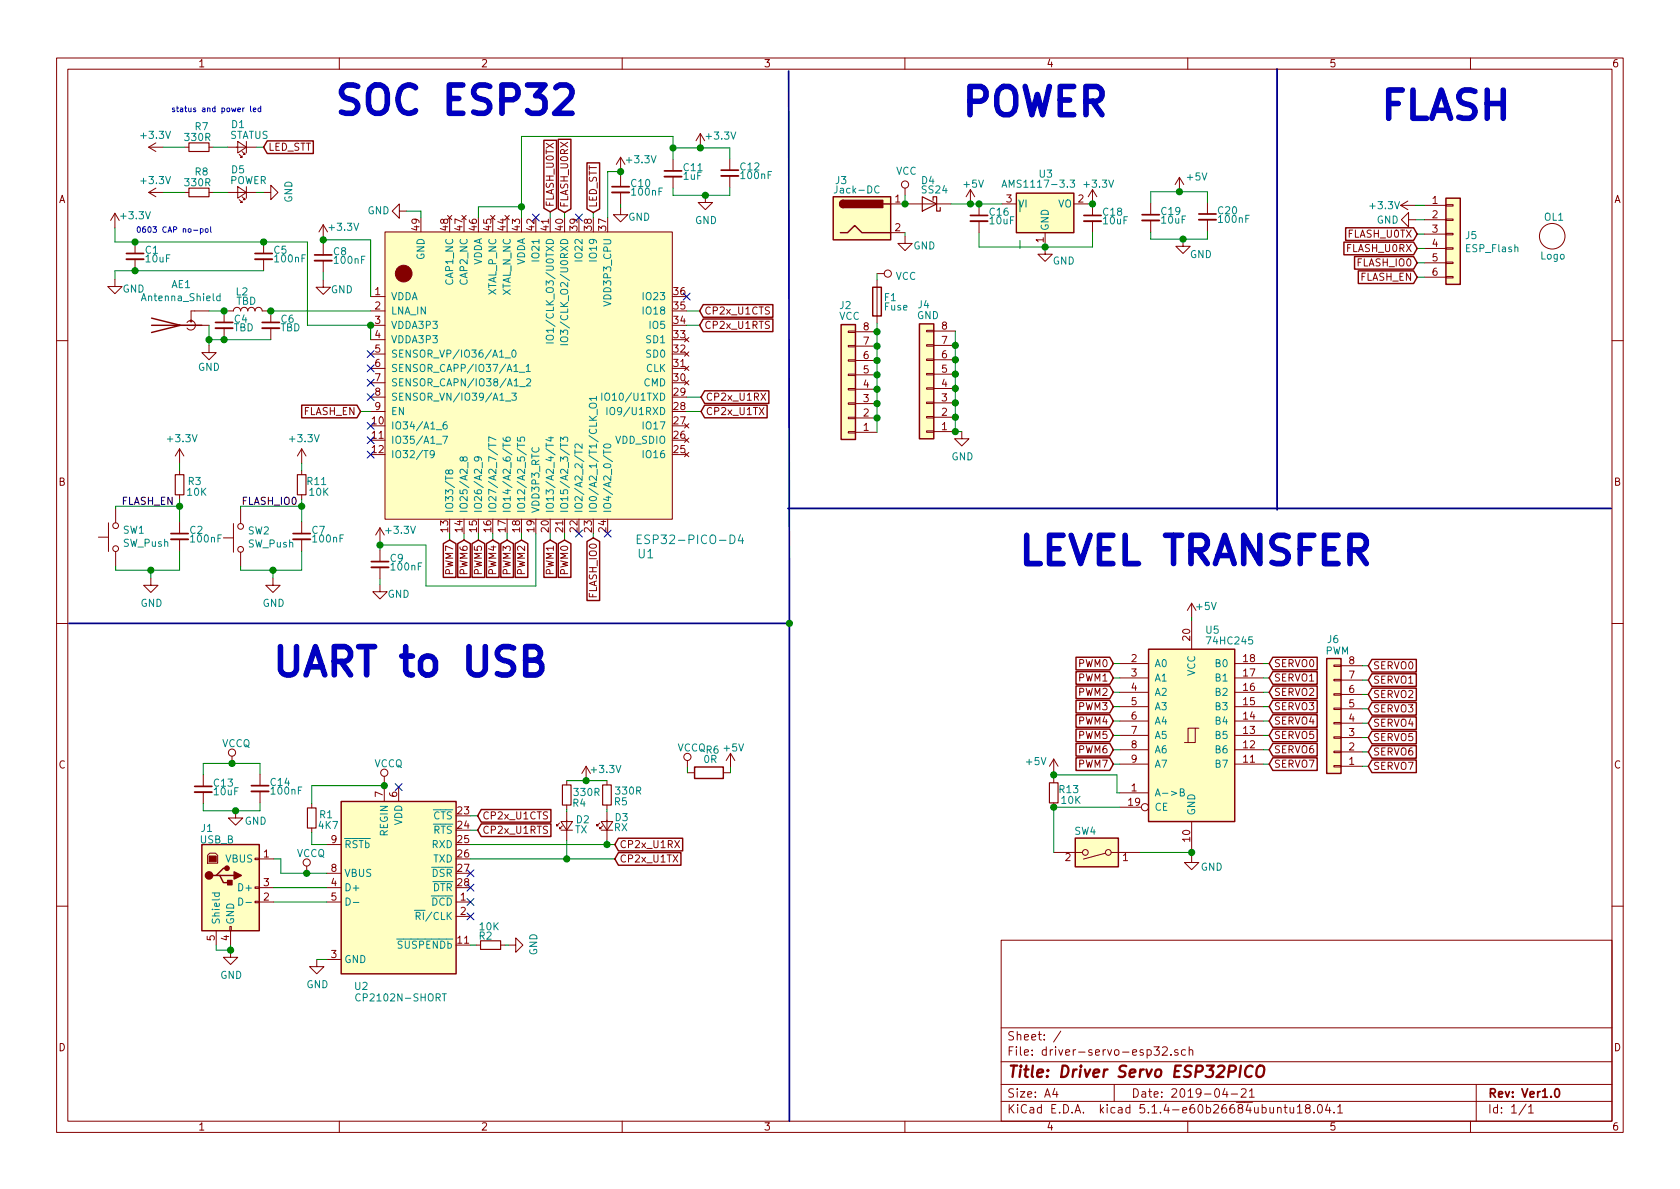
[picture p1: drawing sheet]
EESchema Schematic File Version 4
LIBS:driver-servo-esp32-cache
EELAYER 30 0
EELAYER END
$Descr A4 11693 8268
encoding utf-8
Sheet 1 1
Title "Driver Servo ESP32PICO"
Date "2019-04-21"
Rev "Ver1.0"
Comp ""
Comment1 ""
Comment2 ""
Comment3 ""
Comment4 ""
$EndDescr
Text Notes 9445 850  0    197  ~ 39
 FLASH
Text Notes 2315 815  0    197  ~ 39
SOC ESP32
$Comp
L power:GND #PWR0113
U 1 1
P 2830 1460
F 0 "#PWR0113" H 2830 1210 50  0001 C CNN
F 1 "GND" V 2825 1265 50  0000 C CNN
F 2 "" H 2830 1460 50  0001 C CNN
F 3 "" H 2830 1460 50  0001 C CNN
	1    2830 1460
	0    1    1    0   
$EndComp
$Comp
L power:GND #PWR0115
U 1 1
P 1455 2395
F 0 "#PWR0115" H 1455 2145 50  0001 C CNN
F 1 "GND" H 1455 2245 50  0000 C CNN
F 2 "" H 1455 2395 50  0001 C CNN
F 3 "" H 1455 2395 50  0001 C CNN
	1    1455 2395
	1    0    0    -1  
$EndComp
Text GLabel 3830 1465 1    50   Input ~ 0
FLASH_U0TX
Wire Wire Line
	3830 1465 3830 1505
Text GLabel 3930 1470 1    50   Input ~ 0
FLASH_U0RX
Text GLabel 4130 3735 3    50   Input ~ 0
FLASH_IO0
Wire Wire Line
	4780 2755 4880 2755
Wire Wire Line
	4780 2855 4880 2855
Wire Wire Line
	2580 2855 2510 2855
Wire Wire Line
	4130 3705 4130 3735
Text GLabel 2510 2855 0    50   Input ~ 0
FLASH_EN
Wire Wire Line
	2100 3465 2100 3515
Connection ~ 2100 3515
Wire Wire Line
	2100 3515 2100 3625
$Comp
L power:GND #PWR09
U 1 1
P 1900 4015
F 0 "#PWR09" H 1900 3765 50  0001 C CNN
F 1 "GND" H 1905 3842 50  0000 C CNN
F 2 "" H 1900 4015 50  0001 C CNN
F 3 "" H 1900 4015 50  0001 C CNN
	1    1900 4015
	1    0    0    -1  
$EndComp
Wire Wire Line
	1675 3960 1900 3960
Wire Wire Line
	1900 3960 2100 3960
Wire Wire Line
	2100 3960 2100 3825
Connection ~ 1900 3960
Wire Wire Line
	1900 3960 1900 4015
$Comp
L power:+3.3V #PWR011
U 1 1
P 2100 3215
F 0 "#PWR011" H 2100 3065 50  0001 C CNN
F 1 "+3.3V" H 2115 3388 50  0000 C CNN
F 2 "" H 2100 3215 50  0001 C CNN
F 3 "" H 2100 3215 50  0001 C CNN
	1    2100 3215
	1    0    0    -1  
$EndComp
Wire Wire Line
	2100 3265 2100 3215
Text Label 1680 3515 0    50   ~ 0
FLASH_IO0
$Comp
L power:+3.3V #PWR020
U 1 1
P 4320 1185
F 0 "#PWR020" H 4320 1035 50  0001 C CNN
F 1 "+3.3V" H 4460 1270 50  0000 C CNN
F 2 "" H 4320 1185 50  0001 C CNN
F 3 "" H 4320 1185 50  0001 C CNN
	1    4320 1185
	1    0    0    -1  
$EndComp
$Comp
L power:GND #PWR021
U 1 1
P 4320 1435
F 0 "#PWR021" H 4320 1185 50  0001 C CNN
F 1 "GND" H 4450 1370 50  0000 C CNN
F 2 "" H 4320 1435 50  0001 C CNN
F 3 "" H 4320 1435 50  0001 C CNN
	1    4320 1435
	1    0    0    -1  
$EndComp
Wire Wire Line
	4230 1185 4320 1185
Wire Wire Line
	4320 1185 4320 1210
Wire Wire Line
	4320 1410 4320 1435
Connection ~ 4320 1185
$Comp
L power:+3.3V #PWR022
U 1 1
P 2645 3765
F 0 "#PWR022" H 2645 3615 50  0001 C CNN
F 1 "+3.3V" H 2785 3850 50  0000 C CNN
F 2 "" H 2645 3765 50  0001 C CNN
F 3 "" H 2645 3765 50  0001 C CNN
	1    2645 3765
	1    0    0    -1  
$EndComp
$Comp
L power:GND #PWR023
U 1 1
P 2645 4060
F 0 "#PWR023" H 2645 3810 50  0001 C CNN
F 1 "GND" H 2775 3995 50  0000 C CNN
F 2 "" H 2645 4060 50  0001 C CNN
F 3 "" H 2645 4060 50  0001 C CNN
	1    2645 4060
	1    0    0    -1  
$EndComp
Wire Wire Line
	2930 1460 2830 1460
Wire Wire Line
	2930 1460 2930 1505
Wire Wire Line
	3330 1505 3330 1430
Wire Wire Line
	3330 1430 3630 1430
Wire Wire Line
	3630 1430 3630 1505
Connection ~ 3630 1430
Wire Wire Line
	4685 1300 4685 1350
Wire Wire Line
	4685 1350 4910 1350
Wire Wire Line
	5080 1350 5080 1295
$Comp
L power:GND #PWR025
U 1 1
P 4910 1350
F 0 "#PWR025" H 4910 1100 50  0001 C CNN
F 1 "GND" H 4915 1177 50  0000 C CNN
F 2 "" H 4910 1350 50  0001 C CNN
F 3 "" H 4910 1350 50  0001 C CNN
	1    4910 1350
	1    0    0    -1  
$EndComp
Connection ~ 4910 1350
Wire Wire Line
	4910 1350 5080 1350
$Comp
L power:+3.3V #PWR024
U 1 1
P 4875 1020
F 0 "#PWR024" H 4875 870 50  0001 C CNN
F 1 "+3.3V" H 5015 1105 50  0000 C CNN
F 2 "" H 4875 1020 50  0001 C CNN
F 3 "" H 4875 1020 50  0001 C CNN
	1    4875 1020
	1    0    0    -1  
$EndComp
Wire Wire Line
	4875 1020 5080 1020
Wire Wire Line
	3630 940  4685 940 
$Comp
L power:+3.3V #PWR012
U 1 1
P 2250 1655
F 0 "#PWR012" H 2250 1505 50  0001 C CNN
F 1 "+3.3V" H 2390 1740 50  0000 C CNN
F 2 "" H 2250 1655 50  0001 C CNN
F 3 "" H 2250 1655 50  0001 C CNN
	1    2250 1655
	1    0    0    -1  
$EndComp
$Comp
L power:GND #PWR013
U 1 1
P 2250 1940
F 0 "#PWR013" H 2250 1690 50  0001 C CNN
F 1 "GND" H 2380 1875 50  0000 C CNN
F 2 "" H 2250 1940 50  0001 C CNN
F 3 "" H 2250 1940 50  0001 C CNN
	1    2250 1940
	1    0    0    -1  
$EndComp
Wire Wire Line
	2250 1885 2250 1940
Wire Wire Line
	2250 1660 2580 1660
Wire Wire Line
	2250 1660 2250 1685
$Comp
L power:+3.3V #PWR01
U 1 1
P 800 1575
F 0 "#PWR01" H 800 1425 50  0001 C CNN
F 1 "+3.3V" H 940 1660 50  0000 C CNN
F 2 "" H 800 1575 50  0001 C CNN
F 3 "" H 800 1575 50  0001 C CNN
	1    800  1575
	1    0    0    -1  
$EndComp
Wire Wire Line
	800  1675 800  1575
$Comp
L power:GND #PWR02
U 1 1
P 800 1935
F 0 "#PWR02" H 800 1685 50  0001 C CNN
F 1 "GND" H 930 1870 50  0000 C CNN
F 2 "" H 800 1935 50  0001 C CNN
F 3 "" H 800 1935 50  0001 C CNN
	1    800  1935
	1    0    0    -1  
$EndComp
Wire Wire Line
	800  1935 800  1875
Wire Wire Line
	2140 2255 2140 1675
Wire Wire Line
	1455 2255 1455 2355
$Comp
L Device:L L2
U 1 1
P 1725 2155
F 0 "L2" V 1855 2195 50  0000 C CNN
F 1 "TBD" V 1790 2165 50  0000 C CNN
F 2 "Inductor_SMD:L_0603_1608Metric_Pad1.05x0.95mm_HandSolder" H 1725 2155 50  0001 C CNN
F 3 "~" H 1725 2155 50  0001 C CNN
	1    1725 2155
	0    -1   -1   0   
$EndComp
Connection ~ 1455 2355
Wire Wire Line
	1455 2355 1455 2395
Wire Wire Line
	2250 1660 2250 1655
Connection ~ 2250 1660
Wire Wire Line
	1675 3960 1675 3935
Wire Wire Line
	1250 3465 1250 3515
Connection ~ 1250 3515
Wire Wire Line
	1250 3515 1250 3625
$Comp
L power:GND #PWR05
U 1 1
P 1050 4015
F 0 "#PWR05" H 1050 3765 50  0001 C CNN
F 1 "GND" H 1055 3842 50  0000 C CNN
F 2 "" H 1050 4015 50  0001 C CNN
F 3 "" H 1050 4015 50  0001 C CNN
	1    1050 4015
	1    0    0    -1  
$EndComp
Wire Wire Line
	805  3960 1050 3960
Wire Wire Line
	1050 3960 1250 3960
Wire Wire Line
	1250 3960 1250 3825
Connection ~ 1050 3960
Wire Wire Line
	1050 3960 1050 4015
$Comp
L power:+3.3V #PWR06
U 1 1
P 1250 3215
F 0 "#PWR06" H 1250 3065 50  0001 C CNN
F 1 "+3.3V" H 1265 3388 50  0000 C CNN
F 2 "" H 1250 3215 50  0001 C CNN
F 3 "" H 1250 3215 50  0001 C CNN
	1    1250 3215
	1    0    0    -1  
$EndComp
Wire Wire Line
	1250 3265 1250 3215
Text Label 845  3515 0    50   ~ 0
FLASH_EN
Wire Wire Line
	805  3960 805  3930
Text GLabel 1835 1015 2    50   Input ~ 0
LED_STT
Wire Bus Line
	5495 4330 5495 7795
Text Notes 1190 780  0    39   ~ 0
status and power led
Text Notes 945  1620 0    39   ~ 0
0603 CAP no-pol\n
Wire Wire Line
	3930 1470 3930 1505
Wire Bus Line
	480  4330 5495 4330
Connection ~ 5495 4330
Wire Bus Line
	5485 3530 11215 3530
$Comp
L Device:R_Small R11
U 1 1
P 2100 3365
F 0 "R11" H 2205 3390 50  0000 C CNN
F 1 "10K" H 2220 3315 50  0000 C CNN
F 2 "Resistor_SMD:R_0603_1608Metric_Pad1.05x0.95mm_HandSolder" H 2100 3365 50  0001 C CNN
F 3 "10K 100mW 0603" H 2100 3365 50  0001 C CNN
F 4 "KTR03EZPF1002" H 2100 3365 50  0001 C CNN "manf#"
	1    2100 3365
	1    0    0    -1  
$EndComp
$Comp
L Device:R_Small R3
U 1 1
P 1250 3365
F 0 "R3" H 1355 3390 50  0000 C CNN
F 1 "10K" H 1370 3315 50  0000 C CNN
F 2 "Resistor_SMD:R_0603_1608Metric_Pad1.05x0.95mm_HandSolder" H 1250 3365 50  0001 C CNN
F 3 "10K 100mW 0603" H 1250 3365 50  0001 C CNN
F 4 "KTR03EZPF1002" H 1250 3365 50  0001 C CNN "manf#"
	1    1250 3365
	1    0    0    -1  
$EndComp
$Comp
L Device:LED_Small D5
U 1 1
P 1685 1330
F 0 "D5" H 1765 1175 50  0000 R CNN
F 1 "POWER" H 1770 1250 50  0000 R CNN
F 2 "LED_SMD:LED_0603_1608Metric_Pad1.05x0.95mm_HandSolder" V 1685 1330 50  0001 C CNN
F 3 "LED RED 10mA 2V 0603" V 1685 1330 50  0001 C CNN
F 4 "VAOL-S6RP4" H 1685 1330 50  0001 C CNN "manf#"
	1    1685 1330
	-1   0    0    1   
$EndComp
Wire Wire Line
	1485 1330 1585 1330
Wire Wire Line
	1785 1330 1835 1330
$Comp
L power:+3.3V #PWR08
U 1 1
P 1135 1330
F 0 "#PWR08" H 1135 1180 50  0001 C CNN
F 1 "+3.3V" V 1215 1385 50  0000 C CNN
F 2 "" H 1135 1330 50  0001 C CNN
F 3 "" H 1135 1330 50  0001 C CNN
	1    1135 1330
	0    -1   -1   0   
$EndComp
Wire Wire Line
	1135 1330 1285 1330
$Comp
L Device:R_Small R8
U 1 1
P 1385 1330
F 0 "R8" V 1525 1260 50  0000 L CNN
F 1 "330R" V 1450 1240 50  0000 L CNN
F 2 "Resistor_SMD:R_0603_1608Metric_Pad1.05x0.95mm_HandSolder" H 1385 1330 50  0001 C CNN
F 3 "330R1/10W 0603" H 1385 1330 50  0001 C CNN
F 4 "CRCW0603330RJNEAC" V 1385 1330 50  0001 C CNN "manf#"
	1    1385 1330
	0    -1   -1   0   
$EndComp
$Comp
L power:GND #PWR031
U 1 1
P 1835 1330
F 0 "#PWR031" H 1835 1080 50  0001 C CNN
F 1 "GND" H 1840 1157 50  0000 C CNN
F 2 "" H 1835 1330 50  0001 C CNN
F 3 "" H 1835 1330 50  0001 C CNN
	1    1835 1330
	0    -1   -1   0   
$EndComp
$Comp
L Device:LED_Small D1
U 1 1
P 1685 1015
F 0 "D1" H 1765 860 50  0000 R CNN
F 1 "STATUS" H 1770 935 50  0000 R CNN
F 2 "LED_SMD:LED_0603_1608Metric_Pad1.05x0.95mm_HandSolder" V 1685 1015 50  0001 C CNN
F 3 "LED RED 10mA 2V 0603" V 1685 1015 50  0001 C CNN
F 4 "VAOL-S6RP4" H 1685 1015 50  0001 C CNN "manf#"
	1    1685 1015
	-1   0    0    1   
$EndComp
Wire Wire Line
	1485 1015 1585 1015
Wire Wire Line
	1785 1015 1835 1015
Wire Wire Line
	1135 1015 1285 1015
$Comp
L Device:R_Small R7
U 1 1
P 1385 1015
F 0 "R7" V 1525 945 50  0000 L CNN
F 1 "330R" V 1450 925 50  0000 L CNN
F 2 "Resistor_SMD:R_0603_1608Metric_Pad1.05x0.95mm_HandSolder" H 1385 1015 50  0001 C CNN
F 3 "330R1/10W 0603" H 1385 1015 50  0001 C CNN
F 4 "CRCW0603330RJNEAC" V 1385 1015 50  0001 C CNN "manf#"
	1    1385 1015
	0    -1   -1   0   
$EndComp
Wire Wire Line
	4875 1020 4685 1020
Wire Wire Line
	4685 940  4685 1020
Connection ~ 4875 1020
Connection ~ 4685 1020
Wire Wire Line
	4685 1020 4685 1100
Wire Wire Line
	805  3515 1250 3515
Wire Wire Line
	1675 3515 2100 3515
$Comp
L power:+3.3V #PWR0102
U 1 1
P 1135 1015
F 0 "#PWR0102" H 1135 865 50  0001 C CNN
F 1 "+3.3V" V 1215 1070 50  0000 C CNN
F 2 "" H 1135 1015 50  0001 C CNN
F 3 "" H 1135 1015 50  0001 C CNN
	1    1135 1015
	0    -1   -1   0   
$EndComp
NoConn ~ 2580 2955
NoConn ~ 2580 3055
NoConn ~ 2580 3155
NoConn ~ 3730 1505
NoConn ~ 4030 1505
Text GLabel 4130 1470 1    50   Input ~ 0
LED_STT
Wire Wire Line
	2645 4060 2645 4020
Wire Wire Line
	4230 1185 4230 1505
Wire Wire Line
	3630 940  3630 1430
Wire Wire Line
	2645 3820 2645 3785
Wire Wire Line
	2965 3785 2645 3785
Connection ~ 2645 3785
Wire Wire Line
	2645 3785 2645 3765
Wire Wire Line
	4780 2155 4870 2155
Wire Wire Line
	4780 2255 4870 2255
Wire Wire Line
	2580 2355 2580 2255
Wire Wire Line
	2585 2255 2580 2255
Connection ~ 2580 2255
Wire Wire Line
	2580 2255 2140 2255
Wire Wire Line
	2580 1660 2580 2055
Wire Wire Line
	800  1875 940  1875
Wire Wire Line
	4130 1505 4130 1470
NoConn ~ 2580 2655
Wire Wire Line
	1455 2155 1560 2155
Wire Wire Line
	1455 2355 1560 2355
Wire Wire Line
	800  1675 940  1675
Wire Bus Line
	5495 4330 5490 485 
Text Notes 7075 3950 0    197  ~ 39
LEVEL TRANSFER
$Comp
L Device:C_Small C11
U 1 1
P 4685 1200
F 0 "C11" H 4750 1245 50  0000 L CNN
F 1 "1uF" H 4750 1185 50  0000 L CNN
F 2 "Capacitor_SMD:C_0603_1608Metric_Pad1.05x0.95mm_HandSolder" H 4685 1200 50  0001 C CNN
F 3 "~" H 4685 1200 50  0001 C CNN
	1    4685 1200
	1    0    0    -1  
$EndComp
Wire Wire Line
	5080 1020 5080 1095
Wire Wire Line
	1875 2155 1885 2155
$Comp
L Device:C_Small C12
U 1 1
P 5080 1195
F 0 "C12" H 5145 1240 50  0000 L CNN
F 1 "100nF" H 5145 1180 50  0000 L CNN
F 2 "Capacitor_SMD:C_0603_1608Metric_Pad1.05x0.95mm_HandSolder" H 5080 1195 50  0001 C CNN
F 3 "~" H 5080 1195 50  0001 C CNN
	1    5080 1195
	1    0    0    -1  
$EndComp
$Comp
L Device:C_Small C9
U 1 1
P 2645 3920
F 0 "C9" H 2710 3965 50  0000 L CNN
F 1 "100nF" H 2710 3905 50  0000 L CNN
F 2 "Capacitor_SMD:C_0603_1608Metric_Pad1.05x0.95mm_HandSolder" H 2645 3920 50  0001 C CNN
F 3 "~" H 2645 3920 50  0001 C CNN
	1    2645 3920
	1    0    0    -1  
$EndComp
$Comp
L Device:C_Small C10
U 1 1
P 4320 1310
F 0 "C10" H 4385 1355 50  0000 L CNN
F 1 "100nF" H 4385 1295 50  0000 L CNN
F 2 "Capacitor_SMD:C_0603_1608Metric_Pad1.05x0.95mm_HandSolder" H 4320 1310 50  0001 C CNN
F 3 "~" H 4320 1310 50  0001 C CNN
	1    4320 1310
	1    0    0    -1  
$EndComp
$Comp
L Device:C_Small C1
U 1 1
P 940 1775
F 0 "C1" H 1005 1820 50  0000 L CNN
F 1 "10uF" H 1005 1760 50  0000 L CNN
F 2 "Capacitor_SMD:C_0603_1608Metric_Pad1.05x0.95mm_HandSolder" H 940 1775 50  0001 C CNN
F 3 "~" H 940 1775 50  0001 C CNN
	1    940  1775
	1    0    0    -1  
$EndComp
Connection ~ 940  1675
$Comp
L Device:C_Small C8
U 1 1
P 2250 1785
F 0 "C8" H 2315 1830 50  0000 L CNN
F 1 "100nF" H 2315 1770 50  0000 L CNN
F 2 "Capacitor_SMD:C_0603_1608Metric_Pad1.05x0.95mm_HandSolder" H 2250 1785 50  0001 C CNN
F 3 "~" H 2250 1785 50  0001 C CNN
	1    2250 1785
	1    0    0    -1  
$EndComp
Connection ~ 940  1875
$Comp
L Device:C_Small C6
U 1 1
P 1885 2255
F 0 "C6" H 1950 2300 50  0000 L CNN
F 1 "TBD" H 1950 2240 50  0000 L CNN
F 2 "Capacitor_SMD:C_0603_1608Metric_Pad1.05x0.95mm_HandSolder" H 1885 2255 50  0001 C CNN
F 3 "~" H 1885 2255 50  0001 C CNN
	1    1885 2255
	1    0    0    -1  
$EndComp
Connection ~ 1885 2155
Wire Wire Line
	1885 2155 2580 2155
$Comp
L Device:C_Small C4
U 1 1
P 1560 2255
F 0 "C4" H 1625 2300 50  0000 L CNN
F 1 "TBD" H 1625 2240 50  0000 L CNN
F 2 "Capacitor_SMD:C_0603_1608Metric_Pad1.05x0.95mm_HandSolder" H 1560 2255 50  0001 C CNN
F 3 "~" H 1560 2255 50  0001 C CNN
	1    1560 2255
	1    0    0    -1  
$EndComp
Connection ~ 1560 2155
Wire Wire Line
	1560 2155 1575 2155
Connection ~ 1560 2355
Wire Wire Line
	1560 2355 1885 2355
$Comp
L Device:C_Small C7
U 1 1
P 2100 3725
F 0 "C7" H 2165 3770 50  0000 L CNN
F 1 "100nF" H 2165 3710 50  0000 L CNN
F 2 "Capacitor_SMD:C_0603_1608Metric_Pad1.05x0.95mm_HandSolder" H 2100 3725 50  0001 C CNN
F 3 "~" H 2100 3725 50  0001 C CNN
	1    2100 3725
	1    0    0    -1  
$EndComp
$Comp
L Device:C_Small C2
U 1 1
P 1250 3725
F 0 "C2" H 1315 3770 50  0000 L CNN
F 1 "100nF" H 1315 3710 50  0000 L CNN
F 2 "Capacitor_SMD:C_0603_1608Metric_Pad1.05x0.95mm_HandSolder" H 1250 3725 50  0001 C CNN
F 3 "~" H 1250 3725 50  0001 C CNN
	1    1250 3725
	1    0    0    -1  
$EndComp
$Comp
L Device:Antenna_Shield AE1
U 1 1
P 1255 2255
F 0 "AE1" V 1536 2248 50  0000 C CNN
F 1 "Antenna_Shield" V 1445 2248 50  0000 C CNN
F 2 "RF_Antenna:Texas_SWRA117D_2.4GHz_Right" H 1255 2355 50  0001 C CNN
F 3 "~" H 1255 2355 50  0001 C CNN
	1    1255 2255
	0    -1   -1   0   
$EndComp
$Comp
L Switch:SW_Push SW1
U 1 1
P 805 3730
F 0 "SW1" V 851 3682 50  0000 R CNN
F 1 "SW_Push" V 760 3682 50  0000 R CNN
F 2 "Button_Switch_SMD:SW_SPST_CK_RS282G05A3" H 805 3930 50  0001 C CNN
F 3 "~" H 805 3930 50  0001 C CNN
	1    805  3730
	0    -1   -1   0   
$EndComp
Wire Wire Line
	805  3530 805  3515
Wire Wire Line
	1675 3535 1675 3515
$Comp
L Switch:SW_Push SW2
U 1 1
P 1675 3735
F 0 "SW2" V 1721 3687 50  0000 R CNN
F 1 "SW_Push" V 1630 3687 50  0000 R CNN
F 2 "Button_Switch_SMD:SW_SPST_CK_RS282G05A3" H 1675 3935 50  0001 C CNN
F 3 "~" H 1675 3935 50  0001 C CNN
	1    1675 3735
	0    -1   -1   0   
$EndComp
$Comp
L Regulator_Linear:AMS1117-3.3 U3
U 1 1
P 7275 1410
F 0 "U3" H 7280 1620 50  0000 C CNN
F 1 "AMS1117-3.3" H 7230 1550 50  0000 C CNN
F 2 "Package_TO_SOT_SMD:SOT-223-3_TabPin2" H 7275 1610 50  0001 C CNN
F 3 "http://www.advanced-monolithic.com/pdf/ds1117.pdf" H 7375 1160 50  0001 C CNN
	1    7275 1410
	1    0    0    -1  
$EndComp
$Comp
L Connector:Jack-DC J3
U 1 1
P 6000 1510
F 0 "J3" H 5855 1775 50  0000 C CNN
F 1 "Jack-DC" H 5965 1710 50  0000 C CNN
F 2 "Connector_BarrelJack:BarrelJack_Wuerth_6941xx301002" H 6050 1470 50  0001 C CNN
F 3 "~" H 6050 1470 50  0001 C CNN
	1    6000 1510
	1    0    0    -1  
$EndComp
$Comp
L power:+5V #PWR032
U 1 1
P 6755 1410
F 0 "#PWR032" H 6755 1260 50  0001 C CNN
F 1 "+5V" H 6775 1550 50  0000 C CNN
F 2 "" H 6755 1410 50  0001 C CNN
F 3 "" H 6755 1410 50  0001 C CNN
	1    6755 1410
	1    0    0    -1  
$EndComp
Wire Wire Line
	6755 1410 6815 1410
$Comp
L Device:C_Small C16
U 1 1
P 6815 1510
F 0 "C16" H 6880 1555 50  0000 L CNN
F 1 "10uF" H 6880 1495 50  0000 L CNN
F 2 "Capacitor_SMD:C_0603_1608Metric_Pad1.05x0.95mm_HandSolder" H 6815 1510 50  0001 C CNN
F 3 "~" H 6815 1510 50  0001 C CNN
	1    6815 1510
	1    0    0    -1  
$EndComp
Connection ~ 6815 1410
Wire Wire Line
	6815 1410 6975 1410
Wire Wire Line
	6815 1610 6815 1710
Wire Wire Line
	6815 1710 7275 1710
$Comp
L power:GND #PWR033
U 1 1
P 7275 1710
F 0 "#PWR033" H 7275 1460 50  0001 C CNN
F 1 "GND" H 7405 1615 50  0000 C CNN
F 2 "" H 7275 1710 50  0001 C CNN
F 3 "" H 7275 1710 50  0001 C CNN
	1    7275 1710
	1    0    0    -1  
$EndComp
Connection ~ 7275 1710
$Comp
L Device:C_Small C18
U 1 1
P 7605 1510
F 0 "C18" H 7670 1555 50  0000 L CNN
F 1 "10uF" H 7670 1495 50  0000 L CNN
F 2 "Capacitor_SMD:C_0603_1608Metric_Pad1.05x0.95mm_HandSolder" H 7605 1510 50  0001 C CNN
F 3 "~" H 7605 1510 50  0001 C CNN
	1    7605 1510
	1    0    0    -1  
$EndComp
Wire Wire Line
	7575 1410 7605 1410
Wire Wire Line
	7275 1710 7605 1710
Wire Wire Line
	7605 1710 7605 1610
$Comp
L power:+3.3V #PWR036
U 1 1
P 7605 1410
F 0 "#PWR036" H 7605 1260 50  0001 C CNN
F 1 "+3.3V" H 7645 1550 50  0000 C CNN
F 2 "" H 7605 1410 50  0001 C CNN
F 3 "" H 7605 1410 50  0001 C CNN
	1    7605 1410
	1    0    0    -1  
$EndComp
Connection ~ 7605 1410
$Comp
L 74xx:74HC245 U5
U 1 1
P 8295 5110
F 0 "U5" H 8440 5845 50  0000 C CNN
F 1 "74HC245" H 8560 5770 50  0000 C CNN
F 2 "Package_SO:SO-20_12.8x7.5mm_P1.27mm" H 8295 5110 50  0001 C CNN
F 3 "http://www.ti.com/lit/gpn/sn74HC245" H 8295 5110 50  0001 C CNN
	1    8295 5110
	1    0    0    -1  
$EndComp
$Comp
L power:+5V #PWR043
U 1 1
P 8295 4290
F 0 "#PWR043" H 8295 4140 50  0001 C CNN
F 1 "+5V" H 8395 4370 50  0000 C CNN
F 2 "" H 8295 4290 50  0001 C CNN
F 3 "" H 8295 4290 50  0001 C CNN
	1    8295 4290
	1    0    0    -1  
$EndComp
Wire Wire Line
	8295 4310 8295 4290
$Comp
L power:GND #PWR044
U 1 1
P 8295 5945
F 0 "#PWR044" H 8295 5695 50  0001 C CNN
F 1 "GND" H 8435 5865 50  0000 C CNN
F 2 "" H 8295 5945 50  0001 C CNN
F 3 "" H 8295 5945 50  0001 C CNN
	1    8295 5945
	1    0    0    -1  
$EndComp
Wire Wire Line
	8295 5945 8295 5925
$Comp
L power:+5V #PWR041
U 1 1
P 7335 5375
F 0 "#PWR041" H 7335 5225 50  0001 C CNN
F 1 "+5V" H 7210 5460 50  0000 C CNN
F 2 "" H 7335 5375 50  0001 C CNN
F 3 "" H 7335 5375 50  0001 C CNN
	1    7335 5375
	1    0    0    -1  
$EndComp
Wire Wire Line
	7795 5510 7775 5510
Wire Wire Line
	7750 4610 7795 4610
Text GLabel 7750 4610 0    50   Input ~ 0
PWM0
Text GLabel 7750 4710 0    50   Input ~ 0
PWM1
Text GLabel 7750 4810 0    50   Input ~ 0
PWM2
Text GLabel 7750 4910 0    50   Input ~ 0
PWM3
Text GLabel 7750 5010 0    50   Input ~ 0
PWM4
Text GLabel 7750 5110 0    50   Input ~ 0
PWM5
Text GLabel 7750 5210 0    50   Input ~ 0
PWM6
Text GLabel 7750 5310 0    50   Input ~ 0
PWM7
Wire Wire Line
	7750 4710 7795 4710
Wire Wire Line
	7750 4810 7795 4810
Wire Wire Line
	7750 4910 7795 4910
Wire Wire Line
	7750 5010 7795 5010
Wire Wire Line
	7750 5110 7795 5110
Wire Wire Line
	7750 5210 7795 5210
Wire Wire Line
	7750 5310 7795 5310
Wire Wire Line
	8795 4610 8835 4610
Text GLabel 8835 5310 2    50   Input ~ 0
SERVO7
Text GLabel 8835 5210 2    50   Input ~ 0
SERVO6
Text GLabel 8835 5110 2    50   Input ~ 0
SERVO5
Text GLabel 8835 5010 2    50   Input ~ 0
SERVO4
Text GLabel 8835 4910 2    50   Input ~ 0
SERVO3
Text GLabel 8835 4810 2    50   Input ~ 0
SERVO2
Text GLabel 8835 4710 2    50   Input ~ 0
SERVO1
Text GLabel 8835 4610 2    50   Input ~ 0
SERVO0
Wire Wire Line
	8795 5310 8835 5310
Wire Wire Line
	8795 5210 8835 5210
Wire Wire Line
	8795 5110 8835 5110
Wire Wire Line
	8795 5010 8835 5010
Wire Wire Line
	8795 4910 8835 4910
Wire Wire Line
	8795 4810 8835 4810
Wire Wire Line
	8795 4710 8835 4710
$Comp
L Switch:SW_DIP_x01 SW4
U 1 1
P 7635 5925
F 0 "SW4" H 7715 5780 50  0000 C CNN
F 1 "SW_DIP_x01" H 7585 6090 50  0001 C CNN
F 2 "Button_Switch_SMD:SW_DIP_SPSTx01_Slide_6.7x4.1mm_W6.73mm_P2.54mm_LowProfile_JPin" H 7635 5925 50  0001 C CNN
F 3 "~" H 7635 5925 50  0001 C CNN
	1    7635 5925
	-1   0    0    1   
$EndComp
$Comp
L Device:R_Small R13
U 1 1
P 7335 5510
F 0 "R13" H 7440 5535 50  0000 C CNN
F 1 "10K" H 7455 5460 50  0000 C CNN
F 2 "Resistor_SMD:R_0603_1608Metric_Pad1.05x0.95mm_HandSolder" H 7335 5510 50  0001 C CNN
F 3 "10K 100mW 0603" H 7335 5510 50  0001 C CNN
F 4 "KTR03EZPF1002" H 7335 5510 50  0001 C CNN "manf#"
	1    7335 5510
	1    0    0    -1  
$EndComp
Wire Wire Line
	7335 5410 7335 5385
Wire Wire Line
	7335 5385 7775 5385
Wire Wire Line
	7775 5385 7775 5510
Connection ~ 7335 5385
Wire Wire Line
	7335 5385 7335 5375
Wire Wire Line
	7335 5610 7795 5610
Connection ~ 7335 5610
Wire Wire Line
	7335 5925 7335 5610
Wire Wire Line
	7935 5925 8295 5925
Connection ~ 8295 5925
Wire Wire Line
	8295 5925 8295 5910
$Comp
L Connector:USB_B J1
U 1 1
P 1605 6170
F 0 "J1" H 1440 6585 50  0000 C CNN
F 1 "USB_B" H 1510 6505 50  0000 C CNN
F 2 "Connector_USB:USB_Micro-B_Molex_47346-0001" H 1755 6120 50  0001 C CNN
F 3 " ~" H 1755 6120 50  0001 C CNN
	1    1605 6170
	1    0    0    -1  
$EndComp
Wire Wire Line
	1505 6570 1505 6605
Wire Wire Line
	1505 6605 1605 6605
Wire Wire Line
	1605 6605 1605 6570
$Comp
L power:GND #PWR03
U 1 1
P 1605 6605
F 0 "#PWR03" H 1605 6355 50  0001 C CNN
F 1 "GND" H 1610 6432 50  0000 C CNN
F 2 "" H 1605 6605 50  0001 C CNN
F 3 "" H 1605 6605 50  0001 C CNN
	1    1605 6605
	1    0    0    -1  
$EndComp
Connection ~ 1605 6605
Wire Wire Line
	1415 5585 1415 5635
Wire Wire Line
	1415 5635 1640 5635
Wire Wire Line
	1810 5635 1810 5580
$Comp
L power:GND #PWR07
U 1 1
P 1640 5635
F 0 "#PWR07" H 1640 5385 50  0001 C CNN
F 1 "GND" H 1780 5565 50  0000 C CNN
F 2 "" H 1640 5635 50  0001 C CNN
F 3 "" H 1640 5635 50  0001 C CNN
	1    1640 5635
	1    0    0    -1  
$EndComp
Connection ~ 1640 5635
Wire Wire Line
	1640 5635 1810 5635
Wire Wire Line
	1415 5305 1415 5385
$Comp
L Device:C_Small C13
U 1 1
P 1415 5485
F 0 "C13" H 1480 5530 50  0000 L CNN
F 1 "10uF" H 1480 5470 50  0000 L CNN
F 2 "Capacitor_SMD:C_0603_1608Metric_Pad1.05x0.95mm_HandSolder" H 1415 5485 50  0001 C CNN
F 3 "~" H 1415 5485 50  0001 C CNN
	1    1415 5485
	1    0    0    -1  
$EndComp
Wire Wire Line
	1810 5305 1810 5380
$Comp
L Device:C_Small C14
U 1 1
P 1810 5480
F 0 "C14" H 1875 5525 50  0000 L CNN
F 1 "100nF" H 1875 5465 50  0000 L CNN
F 2 "Capacitor_SMD:C_0603_1608Metric_Pad1.05x0.95mm_HandSolder" H 1810 5480 50  0001 C CNN
F 3 "~" H 1810 5480 50  0001 C CNN
	1    1810 5480
	1    0    0    -1  
$EndComp
NoConn ~ 2775 5470
Wire Wire Line
	2170 5870 2170 5785
Wire Wire Line
	2170 5870 2275 5870
Wire Wire Line
	2170 5460 2675 5460
Wire Wire Line
	2170 5460 2170 5585
$Comp
L Device:R_Small R1
U 1 1
P 2170 5685
F 0 "R1" H 2270 5710 50  0000 C CNN
F 1 "4K7" H 2285 5635 50  0000 C CNN
F 2 "Resistor_SMD:R_0603_1608Metric_Pad1.05x0.95mm_HandSolder" H 2170 5685 50  0001 C CNN
F 3 "10K 100mW 0603" H 2170 5685 50  0001 C CNN
F 4 "KTR03EZPF1002" H 2170 5685 50  0001 C CNN "manf#"
	1    2170 5685
	1    0    0    -1  
$EndComp
Wire Wire Line
	2275 6170 1905 6170
Wire Wire Line
	1905 6270 2275 6270
$Comp
L power:GND #PWR014
U 1 1
P 2205 6670
F 0 "#PWR014" H 2205 6420 50  0001 C CNN
F 1 "GND" H 2210 6497 50  0000 C CNN
F 2 "" H 2205 6670 50  0001 C CNN
F 3 "" H 2205 6670 50  0001 C CNN
	1    2205 6670
	1    0    0    -1  
$EndComp
Text GLabel 3325 5770 2    50   Input ~ 0
CP2x_U1RTS
Wire Wire Line
	3325 5770 3275 5770
$Comp
L Device:R_Small R2
U 1 1
P 3415 6570
F 0 "R2" V 3350 6535 50  0000 C CNN
F 1 "10K" V 3285 6560 50  0000 C CNN
F 2 "Resistor_SMD:R_0603_1608Metric_Pad1.05x0.95mm_HandSolder" H 3415 6570 50  0001 C CNN
F 3 "10K 100mW 0603" H 3415 6570 50  0001 C CNN
F 4 "KTR03EZPF1002" H 3415 6570 50  0001 C CNN "manf#"
	1    3415 6570
	0    1    1    0   
$EndComp
Wire Wire Line
	3275 6570 3315 6570
$Comp
L power:GND #PWR016
U 1 1
P 3540 6570
F 0 "#PWR016" H 3540 6320 50  0001 C CNN
F 1 "GND" H 3545 6397 50  0000 C CNN
F 2 "" H 3540 6570 50  0001 C CNN
F 3 "" H 3540 6570 50  0001 C CNN
	1    3540 6570
	0    -1   -1   0   
$EndComp
Wire Wire Line
	3515 6570 3540 6570
NoConn ~ 3275 6370
NoConn ~ 3275 6270
$Comp
L Device:LED_Small D2
U 1 1
P 3945 5740
F 0 "D2" V 3985 5680 50  0000 R CNN
F 1 "TX" V 3915 5685 50  0000 R CNN
F 2 "LED_SMD:LED_0603_1608Metric_Pad1.05x0.95mm_HandSolder" V 3945 5740 50  0001 C CNN
F 3 "LED RED 10mA 2V 0603" V 3945 5740 50  0001 C CNN
F 4 "VAOL-S6RP4" H 3945 5740 50  0001 C CNN "manf#"
	1    3945 5740
	0    -1   -1   0   
$EndComp
Wire Wire Line
	3945 5625 3945 5640
$Comp
L Device:LED_Small D3
U 1 1
P 4225 5740
F 0 "D3" V 4280 5690 50  0000 R CNN
F 1 "RX" V 4210 5695 50  0000 R CNN
F 2 "LED_SMD:LED_0603_1608Metric_Pad1.05x0.95mm_HandSolder" V 4225 5740 50  0001 C CNN
F 3 "LED RED 10mA 2V 0603" V 4225 5740 50  0001 C CNN
F 4 "VAOL-S6RP4" H 4225 5740 50  0001 C CNN "manf#"
	1    4225 5740
	0    -1   -1   0   
$EndComp
Wire Wire Line
	4225 5625 4225 5640
Wire Wire Line
	4225 5840 4225 5870
Connection ~ 4225 5870
Wire Wire Line
	4225 5870 4280 5870
Wire Wire Line
	3945 5840 3945 5970
Connection ~ 3945 5970
Wire Wire Line
	3945 5970 4280 5970
Text GLabel 4280 5970 2    50   Input ~ 0
CP2x_U1TX
Text GLabel 4280 5870 2    50   Input ~ 0
CP2x_U1RX
NoConn ~ 3275 6070
Wire Wire Line
	2205 6670 2275 6670
NoConn ~ 3275 6170
Text GLabel 3325 5670 2    50   Input ~ 0
CP2x_U1CTS
Wire Wire Line
	3275 5670 3325 5670
Wire Wire Line
	3275 5970 3945 5970
Wire Wire Line
	3275 5870 4225 5870
$Comp
L CP2102N_SHORT:CP2102N-SHORT U2
U 1 1
P 2775 6770
F 0 "U2" H 2515 6685 50  0000 C CNN
F 1 "CP2102N-SHORT" H 2790 6605 50  0000 C CNN
F 2 "Package_DFN_QFN:QFN-28-1EP_5x5mm_P0.5mm_EP3.35x3.35mm" H 3225 5570 50  0001 L CNN
F 3 "https://www.silabs.com/documents/public/data-sheets/cp2102n-datasheet.pdf" H 2825 6020 50  0001 C CNN
	1    2775 6770
	1    0    0    -1  
$EndComp
Text Notes 1880 4725 0    197  ~ 39
UART to USB
Text GLabel 4880 2755 2    50   Input ~ 0
CP2x_U1RX
Text GLabel 4880 2855 2    50   Input ~ 0
CP2x_U1TX
Text GLabel 4870 2255 2    50   Input ~ 0
CP2x_U1RTS
Text GLabel 4870 2155 2    50   Input ~ 0
CP2x_U1CTS
$Comp
L Connector_Generic:Conn_01x08 J2
U 1 1
P 5905 2700
F 0 "J2" H 5925 2120 50  0000 C CNN
F 1 "VCC" H 5895 2195 50  0000 C CNN
F 2 "Connector_PinHeader_2.54mm:PinHeader_1x08_P2.54mm_Vertical" H 5905 2700 50  0001 C CNN
F 3 "~" H 5905 2700 50  0001 C CNN
	1    5905 2700
	-1   0    0    1   
$EndComp
$Comp
L Connector_Generic:Conn_01x08 J6
U 1 1
P 9285 5025
F 0 "J6" H 9290 4445 50  0000 C CNN
F 1 "PWM" H 9260 4525 50  0000 C CNN
F 2 "Connector_PinHeader_2.54mm:PinHeader_1x08_P2.54mm_Vertical" H 9285 5025 50  0001 C CNN
F 3 "~" H 9285 5025 50  0001 C CNN
	1    9285 5025
	-1   0    0    1   
$EndComp
Wire Wire Line
	6105 2300 6105 2400
Connection ~ 6105 2300
Wire Wire Line
	6105 3000 6105 2900
Wire Wire Line
	6105 2900 6105 2800
Connection ~ 6105 2900
Wire Wire Line
	6105 2800 6105 2700
Connection ~ 6105 2800
Wire Wire Line
	6105 2700 6105 2600
Connection ~ 6105 2700
Wire Wire Line
	6105 2600 6105 2500
Connection ~ 6105 2600
Wire Wire Line
	6105 2500 6105 2400
Connection ~ 6105 2500
Connection ~ 6105 2400
$Comp
L power:GND #PWR028
U 1 1
P 6695 2995
F 0 "#PWR028" H 6695 2745 50  0001 C CNN
F 1 "GND" H 6700 2822 50  0000 C CNN
F 2 "" H 6695 2995 50  0001 C CNN
F 3 "" H 6695 2995 50  0001 C CNN
	1    6695 2995
	1    0    0    -1  
$EndComp
Wire Wire Line
	6650 2995 6695 2995
Text GLabel 9525 5325 2    50   Input ~ 0
SERVO7
Text GLabel 9525 5225 2    50   Input ~ 0
SERVO6
Text GLabel 9525 5125 2    50   Input ~ 0
SERVO5
Text GLabel 9525 5025 2    50   Input ~ 0
SERVO4
Text GLabel 9525 4925 2    50   Input ~ 0
SERVO3
Text GLabel 9525 4825 2    50   Input ~ 0
SERVO2
Text GLabel 9525 4725 2    50   Input ~ 0
SERVO1
Text GLabel 9525 4625 2    50   Input ~ 0
SERVO0
Wire Wire Line
	9485 5325 9525 5325
Wire Wire Line
	9485 5225 9525 5225
Wire Wire Line
	9485 5125 9525 5125
Wire Wire Line
	9485 5025 9525 5025
Wire Wire Line
	9485 4925 9525 4925
Wire Wire Line
	9485 4825 9525 4825
Wire Wire Line
	9485 4725 9525 4725
$Comp
L power:VCC #PWR019
U 1 1
P 6300 1350
F 0 "#PWR019" H 6300 1200 50  0001 C CNN
F 1 "VCC" H 6310 1520 50  0000 C CNN
F 2 "" H 6300 1350 50  0001 C CNN
F 3 "" H 6300 1350 50  0001 C CNN
	1    6300 1350
	1    0    0    -1  
$EndComp
Wire Wire Line
	6300 1410 6300 1350
$Comp
L power:GND #PWR026
U 1 1
P 6300 1635
F 0 "#PWR026" H 6300 1385 50  0001 C CNN
F 1 "GND" H 6435 1570 50  0000 C CNN
F 2 "" H 6300 1635 50  0001 C CNN
F 3 "" H 6300 1635 50  0001 C CNN
	1    6300 1635
	1    0    0    -1  
$EndComp
Wire Wire Line
	6300 1635 6300 1610
$Comp
L power:VCC #PWR018
U 1 1
P 6105 1895
F 0 "#PWR018" H 6105 1745 50  0001 C CNN
F 1 "VCC" V 6122 2023 50  0000 L CNN
F 2 "" H 6105 1895 50  0001 C CNN
F 3 "" H 6105 1895 50  0001 C CNN
	1    6105 1895
	0    1    1    0   
$EndComp
$Comp
L Device:D_Schottky D4
U 1 1
P 6470 1410
F 0 "D4" H 6480 1250 50  0000 C CNN
F 1 "SS24" H 6435 1315 50  0000 C CNN
F 2 "Diode_SMD:D_SMB_Handsoldering" H 6470 1410 50  0001 C CNN
F 3 "~" H 6470 1410 50  0001 C CNN
	1    6470 1410
	-1   0    0    1   
$EndComp
Wire Wire Line
	6620 1410 6755 1410
Connection ~ 6755 1410
Wire Wire Line
	2135 6070 2275 6070
Wire Wire Line
	6320 1410 6300 1410
Connection ~ 6300 1410
$Comp
L Device:Fuse F1
U 1 1
P 6105 2090
F 0 "F1" H 6060 2065 50  0000 R CNN
F 1 "Fuse" H 6060 2130 50  0000 R CNN
F 2 "Fuse:Fuseholder_Cylinder-5x20mm_Stelvio-Kontek_PTF78_Horizontal_Open" V 6035 2090 50  0001 C CNN
F 3 "~" H 6105 2090 50  0001 C CNN
	1    6105 2090
	-1   0    0    1   
$EndComp
Wire Wire Line
	6105 2300 6105 2240
Wire Wire Line
	6105 1940 6105 1895
$Comp
L ESP32-PICO-D4:ESP32-PICO-D4 U1
U 1 1
P 3680 2605
F 0 "U1" H 4433 1366 60  0000 L CNN
F 1 "ESP32-PICO-D4" H 4420 1465 60  0000 L CNN
F 2 "footprints:QFN-48-1EP_7x7mm_P0.5mm" H 3580 2305 60  0001 C CNN
F 3 "" H 3680 2405 60  0001 C CNN
F 4 "ESP32-PICO-D4" H 3780 2505 39  0001 C CNN "manf#"
	1    3680 2605
	1    0    0    -1  
$EndComp
Wire Wire Line
	3130 3750 3130 3705
Text GLabel 3930 3750 3    50   Input ~ 0
PWM0
Text GLabel 3830 3750 3    50   Input ~ 0
PWM1
Text GLabel 3630 3750 3    50   Input ~ 0
PWM2
Text GLabel 3530 3750 3    50   Input ~ 0
PWM3
Text GLabel 3430 3750 3    50   Input ~ 0
PWM4
Text GLabel 3330 3750 3    50   Input ~ 0
PWM5
Text GLabel 3230 3750 3    50   Input ~ 0
PWM6
Text GLabel 3130 3750 3    50   Input ~ 0
PWM7
Wire Wire Line
	3230 3750 3230 3705
Wire Wire Line
	3330 3750 3330 3705
Wire Wire Line
	3430 3750 3430 3705
Wire Wire Line
	3530 3750 3530 3705
Wire Wire Line
	3630 3750 3630 3705
Wire Wire Line
	3930 3750 3930 3705
Wire Wire Line
	3830 3750 3830 3705
Wire Wire Line
	3730 4070 2965 4070
Wire Wire Line
	2965 4070 2965 3785
Wire Wire Line
	3730 3705 3730 4070
NoConn ~ 4030 3705
NoConn ~ 4230 3705
NoConn ~ 4780 2055
NoConn ~ 2580 2455
NoConn ~ 2580 2555
NoConn ~ 2580 2755
$Comp
L power:+5V #PWR038
U 1 1
P 8210 1325
F 0 "#PWR038" H 8210 1175 50  0001 C CNN
F 1 "+5V" H 8330 1430 50  0000 C CNN
F 2 "" H 8210 1325 50  0001 C CNN
F 3 "" H 8210 1325 50  0001 C CNN
	1    8210 1325
	1    0    0    -1  
$EndComp
Wire Wire Line
	8010 1605 8010 1655
Wire Wire Line
	8010 1655 8235 1655
Wire Wire Line
	7100 1720 7100 1665
$Comp
L power:GND #PWR039
U 1 1
P 8235 1655
F 0 "#PWR039" H 8235 1405 50  0001 C CNN
F 1 "GND" H 8360 1550 50  0000 C CNN
F 2 "" H 8235 1655 50  0001 C CNN
F 3 "" H 8235 1655 50  0001 C CNN
	1    8235 1655
	1    0    0    -1  
$EndComp
Connection ~ 8235 1655
Wire Wire Line
	8235 1655 8405 1655
Wire Wire Line
	8010 1325 8010 1405
$Comp
L Device:C_Small C19
U 1 1
P 8010 1505
F 0 "C19" H 8075 1550 50  0000 L CNN
F 1 "10uF" H 8075 1490 50  0000 L CNN
F 2 "Capacitor_SMD:C_0603_1608Metric_Pad1.05x0.95mm_HandSolder" H 8010 1505 50  0001 C CNN
F 3 "~" H 8010 1505 50  0001 C CNN
	1    8010 1505
	1    0    0    -1  
$EndComp
Wire Wire Line
	7100 1390 7100 1465
$Comp
L Device:C_Small C20
U 1 1
P 8405 1500
F 0 "C20" H 8470 1545 50  0000 L CNN
F 1 "100nF" H 8470 1485 50  0000 L CNN
F 2 "Capacitor_SMD:C_0603_1608Metric_Pad1.05x0.95mm_HandSolder" H 8405 1500 50  0001 C CNN
F 3 "~" H 8405 1500 50  0001 C CNN
	1    8405 1500
	1    0    0    -1  
$EndComp
Wire Wire Line
	8010 1325 8210 1325
Connection ~ 8210 1325
Wire Wire Line
	6650 2295 6650 2395
$Comp
L Connector_Generic:Conn_01x08 J4
U 1 1
P 6450 2695
F 0 "J4" H 6470 2115 50  0000 C CNN
F 1 "GND" H 6440 2190 50  0000 C CNN
F 2 "Connector_PinHeader_2.54mm:PinHeader_1x08_P2.54mm_Vertical" H 6450 2695 50  0001 C CNN
F 3 "~" H 6450 2695 50  0001 C CNN
	1    6450 2695
	-1   0    0    1   
$EndComp
Wire Wire Line
	6650 2395 6650 2495
Connection ~ 6650 2395
Wire Wire Line
	6650 2495 6650 2595
Connection ~ 6650 2495
Wire Wire Line
	6650 2595 6650 2695
Connection ~ 6650 2595
Wire Wire Line
	6650 2695 6650 2795
Connection ~ 6650 2695
Wire Wire Line
	6650 2795 6650 2895
Connection ~ 6650 2795
Wire Wire Line
	6650 2895 6650 2995
Connection ~ 6650 2895
Connection ~ 6650 2995
$Comp
L OutLine:OutLine OL1
U 1 1
P 10805 1635
F 0 "OL1" H 10745 1770 50  0000 L CNN
F 1 "Logo" H 10810 1500 50  0000 C CNN
F 2 "footprints:Nam_logo" H 10805 1635 50  0001 C CNN
F 3 "" H 10805 1635 50  0001 C CNN
	1    10805 1635
	1    0    0    -1  
$EndComp
Wire Wire Line
	9485 4625 9525 4625
$Comp
L Device:R_Small R5
U 1 1
P 4225 5525
F 0 "R5" H 4270 5480 50  0000 L CNN
F 1 "330R" H 4275 5555 50  0000 L CNN
F 2 "Resistor_SMD:R_0603_1608Metric_Pad1.05x0.95mm_HandSolder" H 4225 5525 50  0001 C CNN
F 3 "330R1/10W 0603" H 4225 5525 50  0001 C CNN
F 4 "CRCW0603330RJNEAC" V 4225 5525 50  0001 C CNN "manf#"
	1    4225 5525
	1    0    0    -1  
$EndComp
$Comp
L Device:R_Small R4
U 1 1
P 3945 5525
F 0 "R4" H 3980 5470 50  0000 L CNN
F 1 "330R" H 3985 5545 50  0000 L CNN
F 2 "Resistor_SMD:R_0603_1608Metric_Pad1.05x0.95mm_HandSolder" H 3945 5525 50  0001 C CNN
F 3 "330R1/10W 0603" H 3945 5525 50  0001 C CNN
F 4 "CRCW0603330RJNEAC" V 3945 5525 50  0001 C CNN "manf#"
	1    3945 5525
	1    0    0    -1  
$EndComp
Wire Wire Line
	4080 5425 4225 5425
Wire Wire Line
	3945 5425 4080 5425
Connection ~ 4080 5425
$Comp
L power:+3.3V #PWR017
U 1 1
P 4080 5425
F 0 "#PWR017" H 4080 5275 50  0001 C CNN
F 1 "+3.3V" H 4215 5505 50  0000 C CNN
F 2 "" H 4080 5425 50  0001 C CNN
F 3 "" H 4080 5425 50  0001 C CNN
	1    4080 5425
	1    0    0    -1  
$EndComp
Wire Wire Line
	940  1875 1835 1875
Wire Wire Line
	1835 1675 2140 1675
Wire Wire Line
	1835 1675 1840 1675
Connection ~ 1835 1675
$Comp
L Device:C_Small C5
U 1 1
P 1835 1775
F 0 "C5" H 1900 1820 50  0000 L CNN
F 1 "100nF" H 1900 1760 50  0000 L CNN
F 2 "Capacitor_SMD:C_0603_1608Metric_Pad1.05x0.95mm_HandSolder" H 1835 1775 50  0001 C CNN
F 3 "~" H 1835 1775 50  0001 C CNN
	1    1835 1775
	1    0    0    -1  
$EndComp
Wire Wire Line
	940  1675 1835 1675
$Comp
L power:VCCQ #PWR0101
U 1 1
P 2675 5445
F 0 "#PWR0101" H 2675 5295 50  0001 C CNN
F 1 "VCCQ" H 2705 5585 50  0000 C CNN
F 2 "" H 2675 5445 50  0001 C CNN
F 3 "" H 2675 5445 50  0001 C CNN
	1    2675 5445
	1    0    0    -1  
$EndComp
Wire Wire Line
	2675 5470 2675 5460
Connection ~ 2675 5460
Wire Wire Line
	2675 5460 2675 5445
$Comp
L power:VCCQ #PWR0103
U 1 1
P 1615 5305
F 0 "#PWR0103" H 1615 5155 50  0001 C CNN
F 1 "VCCQ" H 1645 5445 50  0000 C CNN
F 2 "" H 1615 5305 50  0001 C CNN
F 3 "" H 1615 5305 50  0001 C CNN
	1    1615 5305
	1    0    0    -1  
$EndComp
Wire Wire Line
	1415 5305 1615 5305
Connection ~ 1615 5305
Wire Wire Line
	1615 5305 1810 5305
$Comp
L power:VCCQ #PWR0104
U 1 1
P 2135 6070
F 0 "#PWR0104" H 2135 5920 50  0001 C CNN
F 1 "VCCQ" H 2165 6210 50  0000 C CNN
F 2 "" H 2135 6070 50  0001 C CNN
F 3 "" H 2135 6070 50  0001 C CNN
	1    2135 6070
	1    0    0    -1  
$EndComp
Wire Wire Line
	1905 5970 1955 5970
Wire Wire Line
	1955 5970 1955 6070
Wire Wire Line
	1955 6070 2135 6070
Connection ~ 2135 6070
$Comp
L Connector_Generic:Conn_01x06 J5
U 1 1
P 10115 1620
F 0 "J5" H 10195 1612 50  0000 L CNN
F 1 "ESP_Flash" H 10195 1521 50  0000 L CNN
F 2 "Connector_PinHeader_2.54mm:PinHeader_1x06_P2.54mm_Vertical" H 10115 1620 50  0001 C CNN
F 3 "~" H 10115 1620 50  0001 C CNN
	1    10115 1620
	1    0    0    -1  
$EndComp
$Comp
L power:+3.3V #PWR0105
U 1 1
P 9850 1420
F 0 "#PWR0105" H 9850 1270 50  0001 C CNN
F 1 "+3.3V" V 9845 1635 50  0000 C CNN
F 2 "" H 9850 1420 50  0001 C CNN
F 3 "" H 9850 1420 50  0001 C CNN
	1    9850 1420
	0    -1   -1   0   
$EndComp
Wire Wire Line
	9915 1420 9850 1420
$Comp
L power:GND #PWR0106
U 1 1
P 9855 1520
F 0 "#PWR0106" H 9855 1270 50  0001 C CNN
F 1 "GND" V 9855 1325 50  0000 C CNN
F 2 "" H 9855 1520 50  0001 C CNN
F 3 "" H 9855 1520 50  0001 C CNN
	1    9855 1520
	0    1    1    0   
$EndComp
Wire Wire Line
	9915 1520 9855 1520
Text GLabel 9865 1620 0    50   Input ~ 0
FLASH_U0TX
Wire Wire Line
	9915 1620 9865 1620
Text GLabel 9865 1720 0    50   Input ~ 0
FLASH_U0RX
Wire Wire Line
	9915 1720 9865 1720
Text GLabel 9865 1820 0    50   Input ~ 0
FLASH_IO0
Wire Wire Line
	9915 1820 9865 1820
Text GLabel 9865 1920 0    50   Input ~ 0
FLASH_EN
Wire Wire Line
	9915 1920 9865 1920
$Comp
L power:VCCQ #PWR0107
U 1 1
P 4785 5335
F 0 "#PWR0107" H 4785 5185 50  0001 C CNN
F 1 "VCCQ" H 4815 5475 50  0000 C CNN
F 2 "" H 4785 5335 50  0001 C CNN
F 3 "" H 4785 5335 50  0001 C CNN
	1    4785 5335
	1    0    0    -1  
$EndComp
$Comp
L Device:R R6
U 1 1
P 4935 5370
F 0 "R6" V 4775 5395 50  0000 C CNN
F 1 "0R" V 4840 5380 50  0000 C CNN
F 2 "Resistor_SMD:R_0805_2012Metric_Pad1.15x1.40mm_HandSolder" V 4865 5370 50  0001 C CNN
F 3 "~" H 4935 5370 50  0001 C CNN
	1    4935 5370
	0    1    1    0   
$EndComp
Wire Wire Line
	4785 5370 4785 5335
$Comp
L power:+5V #PWR0108
U 1 1
P 5085 5335
F 0 "#PWR0108" H 5085 5185 50  0001 C CNN
F 1 "+5V" H 5105 5475 50  0000 C CNN
F 2 "" H 5085 5335 50  0001 C CNN
F 3 "" H 5085 5335 50  0001 C CNN
	1    5085 5335
	1    0    0    -1  
$EndComp
Wire Wire Line
	5085 5370 5085 5335
Text Notes 6680 825  0    197  ~ 39
POWER
Wire Bus Line
	8890 3540 8890 470 
Wire Wire Line
	8405 1400 8405 1325
Wire Wire Line
	8210 1325 8405 1325
Wire Wire Line
	8405 1655 8405 1600
$EndSCHEMATC
